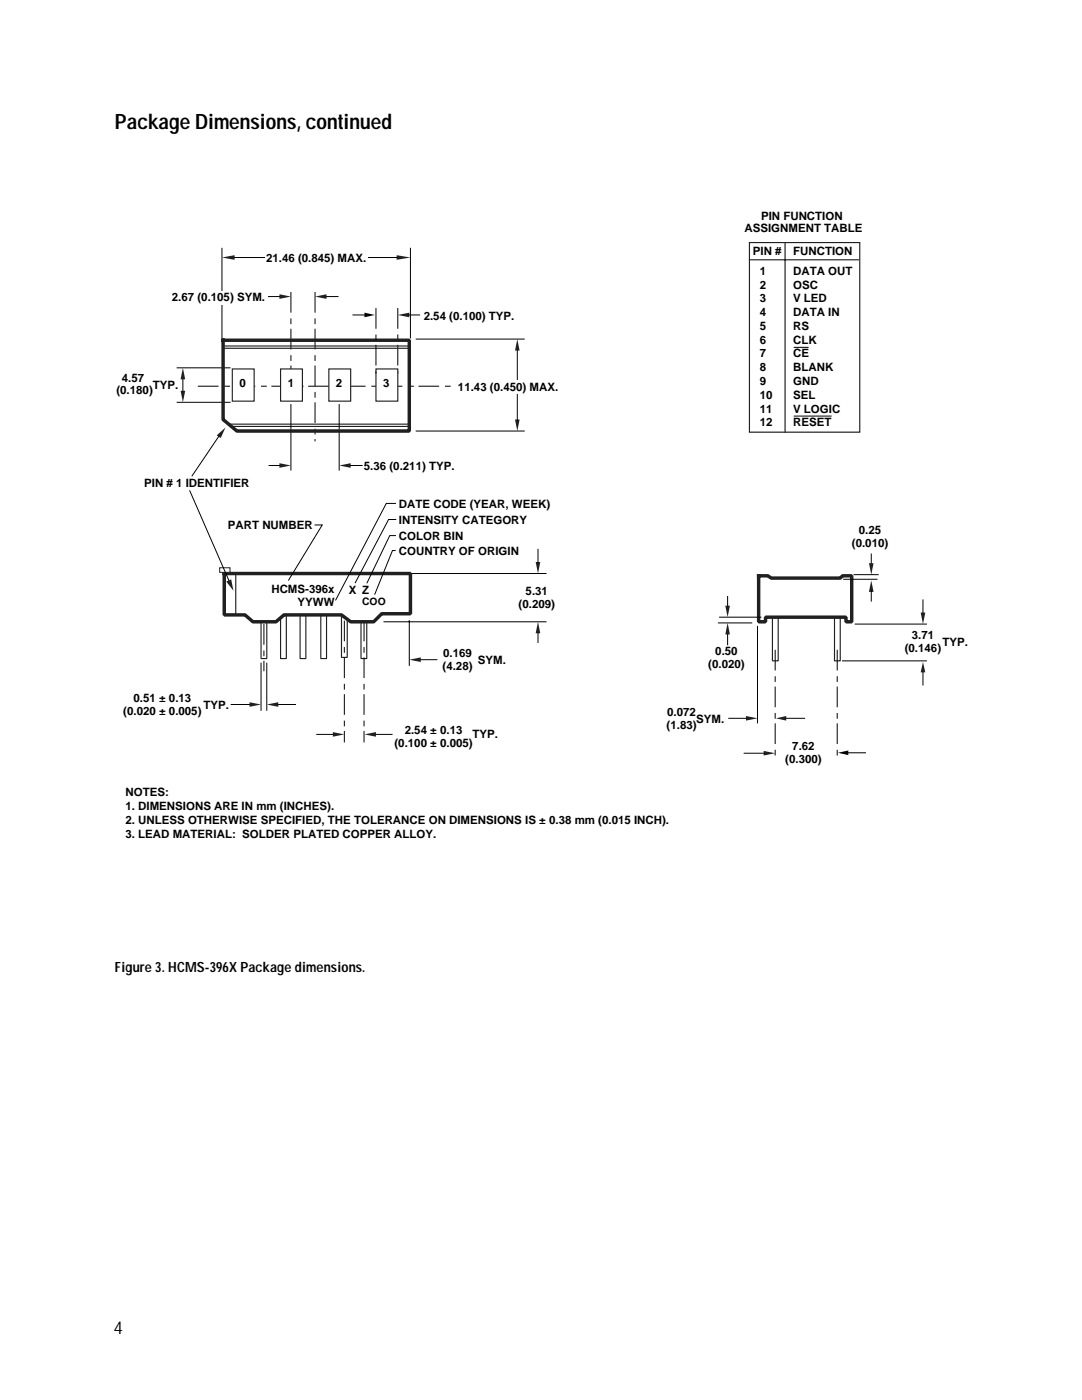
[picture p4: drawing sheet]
<svg xmlns="http://www.w3.org/2000/svg" width="216mm" height="279mm" viewBox="0 0 216 279" stroke-linecap="round" stroke-linejoin="round" font-family="sans-serif">
<path d="M52.1 122.7v8.7h1.1v-8.7M56 122.7v8.7h1.1v-8.7M59.9 122.7v8.7h1.1v-8.7M64 122.7v8.7h1.2v-8.7M68.1 122.5v8.7h1.2v-8.7M72 122.7v8.7h1.2v-8.7" fill="none" stroke="#231f20" stroke-width=".23"/>
<path d="M77.1 114.5h31.9M76.6 124.1h32.4M81.7 123.9v8.9" fill="none" stroke="#000" stroke-width=".2"/>
<path d="M53.2 140.6l2.3-.5v1z" fill="#231f20"/>
<path d="M55.5 140.6h3.5" fill="none" stroke="#000" stroke-width=".2"/>
<path d="M49.8 140.1l2.3 .5-2.3 .5z" fill="#231f20"/>
<path d="M46.1 140.6h3.7" fill="none" stroke="#000" stroke-width=".2"/>
<path d="M72.7 146.6l2.3-.5v.9z" fill="#231f20"/>
<path d="M75 146.6h3.2" fill="none" stroke="#000" stroke-width=".2"/>
<path d="M66.4 146.1l2.3 .5-2.3 .4z" fill="#231f20"/>
<path d="M63.2 146.6h3.2" fill="none" stroke="#000" stroke-width=".2"/>
<path d="M81.7 131.7l2.3-.5v.9z" fill="#231f20"/>
<path d="M84 131.7h3.2" fill="none" stroke="#000" stroke-width=".2"/>
<path d="M106.9 112.2h.9l-.4 2.3z" fill="#231f20"/>
<path d="M107.4 109.6v2.8" fill="none" stroke="#000" stroke-width=".2"/>
<path d="M107.4 124.1l.4 2.3h-.9z" fill="#231f20"/>
<path d="M168.3 115.6h6.7M170.4 114.7h4.8M52.1 132.3v9.4M53.2 132.3v9.4M107.4 126.4v1.8M151.1 125v19.3" fill="none" stroke="#000" stroke-width=".2"/>
<path d="M52.7 124.5v9.5M68.7 123.9v24.3M72.6 123.9v24.3" fill="none" stroke="#000" stroke-width=".2" stroke-dasharray="4.1 1.1 1.1 .9" stroke-linecap="butt"/>
<path d="M154.1 123.2v8.7h1.2v-8.7M166.5 123.2v8.7h1.2v-8.7" fill="none" stroke="#231f20" stroke-width=".23"/>
<path d="M151.4 114.9h1.8l.7 .5h13.8l.4-.5h1.9v9.2h-1.2v-.9h-16v.9h-1.4z" fill="none" stroke="#231f20" stroke-width=".69"/>
<path d="M173.4 112.4h.9l-.4 2.3z" fill="#231f20"/>
<path d="M173.9 110.6v1.8" fill="none" stroke="#000" stroke-width=".2"/>
<path d="M173.9 115.8l.4 2.3h-.9z" fill="#231f20"/>
<path d="M173.9 117.9v2.1" fill="none" stroke="#000" stroke-width=".2"/>
<path d="M167.1 129.7v21.3" fill="none" stroke="#000" stroke-width=".2" stroke-dasharray="4.1 1.1 1.1 .9" stroke-linecap="butt"/>
<path d="M154.8 143.4l2.1-.5v.9z" fill="#231f20"/>
<path d="M156.9 143.4h3.7" fill="none" stroke="#000" stroke-width=".2"/>
<path d="M148.9 142.9l2.2 .5-2.2 .4z" fill="#231f20"/>
<path d="M168.1 131.9h16.8M170.6 124.5h14.3M145.4 143.4h3.5" fill="none" stroke="#000" stroke-width=".2"/>
<path d="M183.7 122.3h.9l-.4 2.2z" fill="#231f20"/>
<path d="M184.2 119.7v2.6" fill="none" stroke="#000" stroke-width=".2"/>
<path d="M184.2 132.1l.4 2.1h-.9z" fill="#231f20"/>
<path d="M184.2 134.2v2.5" fill="none" stroke="#000" stroke-width=".2"/>
<path d="M154.7 129.7v21.3" fill="none" stroke="#000" stroke-width=".2" stroke-dasharray="4.1 1.1 1.1 .9" stroke-linecap="butt"/>
<path d="M55.8 58.7l2.2 .5-2.2 .4z" fill="#231f20"/>
<path d="M44.3 49.6v17.8M53.5 59.2h2.3M83 67.7h21.6M83 86h21.6" fill="none" stroke="#000" stroke-width=".2"/>
<path d="M39.5 77.1h54.3M79.4 61.5v13.1" fill="none" stroke="#000" stroke-width=".2" stroke-dasharray="4.1 1.1 1.1 .9" stroke-linecap="butt"/>
<g fill="#231f20">
<path d="M103.2 67.7l.5 2.3h-.9z"/>
<path d="M102.8 83.7h.9l-.5 2.3z"/>
</g>
<path d="M103.2 70v14" fill="none" stroke="#000" stroke-width=".2"/>
<g fill="#231f20">
<path d="M36.5 73.4l.5 2.3h-1z"/>
<path d="M36 78h1l-.5 2.3z"/>
</g>
<path d="M36.5 75.7v2.3" fill="none" stroke="#000" stroke-width=".2"/>
<path d="M58 58.3v16.3M62.9 58.3v29.8" fill="none" stroke="#000" stroke-width=".2" stroke-dasharray="4.1 1.1 1.1 .9" stroke-linecap="butt"/>
<path d="M67.7 92.9l2.3-.5v1z" fill="#231f20"/>
<path d="M70 92.9h2.3" fill="none" stroke="#000" stroke-width=".2"/>
<path d="M55.8 92.4l2.2 .5-2.2 .5z" fill="#231f20"/>
<path d="M53.7 92.9h2.1" fill="none" stroke="#000" stroke-width=".2"/>
<path d="M44.7 69h36.7M44.7 69.5h36.7M45.9 84.6h35.8M45.9 85.1h35.8" fill="none" stroke="#231f20" stroke-width=".23"/>
<g fill="#fff" stroke="#231f20" stroke-width=".23">
<path d="M46.4 73.6h4.3v6.5h-4.3z"/>
<path d="M75 73.6h4.4v6.5h-4.4z"/>
<path d="M65.6 73.6h4.4v6.5h-4.4z"/>
<path d="M56 73.6h4.3v6.5h-4.3z"/>
</g>
<g fill="#fff">
<path d="M76.4 75.2h1.6v2.8h-1.6z"/>
<path d="M67 75.2h1.6v2.8h-1.6z"/>
<path d="M57.4 75.2h1.6v2.8h-1.6z"/>
<path d="M47.7 75.2h1.6v2.8h-1.6z"/>
</g>
<path d="M81.9 49.6v17.8M35.3 73.4h10.6M35.3 80.3h10.6M58 80.7v13.1M67.7 80.7v13.1" fill="none" stroke="#000" stroke-width=".2"/>
<path d="M62.9 59.2l2.3-.5v.9z" fill="#231f20"/>
<path d="M65.2 59.2h2.3" fill="none" stroke="#000" stroke-width=".2"/>
<path d="M43.3 86.9l1.7-1.6-.9 2.1z" fill="#231f20"/>
<path d="M43.6 87.2l-5.3 7.8" fill="none" stroke="#000" stroke-width=".2"/>
<g fill="#fff">
<path d="M34.2 58h19.3v2.8h-19.3z"/>
<path d="M90.4 75.9h22.2v2.8h-22.2z"/>
</g>
<path d="M167.2 150.2l2.1-.4v.9z" fill="#000"/>
<path d="M169.3 150.2h3.4" fill="none" stroke="#000" stroke-width=".2"/>
<path d="M152.4 149.9l2.3 .4-2.3 .5z" fill="#231f20"/>
<path d="M148.5 150.3h3.9" fill="none" stroke="#000" stroke-width=".2"/>
<path d="M44.7 114.5h37.2v8h-5.7l-1.6 1.6h-4.6l-1.9-1.4h-11.4l-1.6 1.4h-4.6l-1.6-1.4h-4.2z" fill="#fff" stroke="#231f20" stroke-width=".69"/>
<path d="M47 114.5v8.2" fill="none" stroke="#231f20" stroke-width=".23"/>
<path d="M62.9 104.8h1.4l-6.7 11M78.9 109.9h-.6l-3.5 8.7M78.9 100.5h-1.8l-10.1 19.2M78.9 106.9h-1.1l-4.6 9.4M79 103.7h-1.5l-6.6 12.6" fill="none" stroke="#000" stroke-width=".2"/>
<path d="M44.5 67.9h37.2v18.1h-34.4l-2.8-2.3z" fill="none" stroke="#231f20" stroke-width=".69"/>
<path d="M75 61.5v13.1" fill="none" stroke="#000" stroke-width=".2" stroke-dasharray="4.1 1.1 1.1 .9" stroke-linecap="butt"/>
<path d="M79.4 62.9l2.3-.5v.9z" fill="#231f20"/>
<path d="M81.7 62.9h2" fill="none" stroke="#000" stroke-width=".2"/>
<g fill="#231f20">
<path d="M44.3 51.4l2.5-.5v.9z"/>
<path d="M79.1 50.9l2.8 .5-2.8 .4z"/>
</g>
<path d="M46.8 51.4h32.3" fill="none" stroke="#000" stroke-width=".2"/>
<path d="M53 50.2h20.4v2.8h-20.4z" fill="#fff"/>
<path d="M72.7 62.4l2.1 .5-2.1 .4z" fill="#000"/>
<path d="M70.4 62.9h2.3M143.4 124.3h6.6M143.6 123.2h8.2" fill="none" stroke="#000" stroke-width=".2"/>
<path d="M144.7 120.9h.9l-.4 2.3z" fill="#231f20"/>
<path d="M145.2 119v1.9" fill="none" stroke="#000" stroke-width=".2"/>
<path d="M145.2 124.3l.4 2.3h-.9z" fill="#231f20"/>
<path d="M145.2 126.6v2.1" fill="none" stroke="#000" stroke-width=".2"/>
<path d="M149.5 48.4h22.1v37.8h-22.1zM149.5 51.8h21.8M156.7 48.5v37.7M158.5 69.3h2.7M158.5 83h7.3" fill="none" stroke="#231f20" stroke-width=".23"/>
<path d="M43.8 113.3h2.1v.9h-2.1z" fill="#fff" stroke="#231f20" stroke-width=".2"/>
<path d="M45.1 116.1l1-.5 .5 2.3z" fill="#231f20"/>
<path d="M37.9 97.9l7.8 17.9" fill="none" stroke="#000" stroke-width=".2"/>
<text font-size="4.2" x="22.9" y="25.7">Package Dimensions, continued</text>
<text font-size="3.5" x="22.6" y="266.1">4</text>
<text font-size="2.8" x="22.9" y="193.9">Figure 3. HCMS-396X Package dimensions.</text>
<g font-size="2.3">
<text x="148.5" y="46.3">ASSIGNMENT TABLE</text>
<text x="151.9" y="43.8">PIN FUNCTION</text>
<text x="53.1" y="52.3">21.46 (0.845) MAX.</text>
<text x="150.2" y="50.9">PIN #</text>
<text x="158.3" y="50.9">FUNCTION</text>
<text x="151.6" y="54.8">1</text>
<text x="151.6" y="57.6">2</text>
<text x="158.3" y="54.8">DATA OUT</text>
<text x="158.3" y="57.6">OSC</text>
<text x="34.3" y="60.1">2.67 (0.105) SYM.</text>
<text x="84.5" y="63.8">2.54 (0.100) TYP.</text>
<text x="151.6" y="60.3">3</text>
<text x="151.6" y="63.1">4</text>
<text x="151.6" y="65.8">5</text>
<text x="158.3" y="60.3">V LED</text>
<text x="158.3" y="63.1">DATA IN</text>
<text x="158.3" y="65.8">RS</text>
<text x="151.6" y="68.6">6</text>
<text x="151.6" y="71.3">7</text>
<text x="158.3" y="68.6">CLK</text>
<text x="158.3" y="71.3">CE</text>
<text x="24.3" y="76.2">4.57</text>
<text x="30.5" y="77.5">TYP.</text>
<text x="47.8" y="77.3">0</text>
<text x="57.4" y="77.3">1</text>
<text x="67" y="77.3">2</text>
<text x="76.4" y="77.3">3</text>
<text x="91.4" y="78">11.43 (0.450) MAX.</text>
<text x="151.6" y="74.1">8</text>
<text x="151.6" y="76.8">9</text>
<text x="158.3" y="74.1">BLANK</text>
<text x="158.3" y="76.8">GND</text>
<text x="23.2" y="78.7">(0.180)</text>
<text x="151.6" y="79.6">10</text>
<text x="151.6" y="82.4">11</text>
<text x="158.3" y="79.6">SEL</text>
<text x="158.3" y="82.4">V LOGIC</text>
<text x="151.6" y="85.1">12</text>
<text x="158.3" y="85.1">RESET</text>
<text x="72.6" y="93.8">5.36 (0.211) TYP.</text>
<text x="28.8" y="97.3">PIN # 1 IDENTIFIER</text>
<text x="79.6" y="101.3">DATE CODE (YEAR, WEEK)</text>
<text x="45.5" y="105.6">PART NUMBER</text>
<text x="79.6" y="104.5">INTENSITY CATEGORY</text>
<text x="79.6" y="107.8">COLOR BIN</text>
<text x="171.4" y="106.7">0.25</text>
<text x="79.6" y="110.8">COUNTRY OF ORIGIN</text>
<text x="170" y="109.2">(0.010)</text>
<text x="54.2" y="118.4">HCMS-396x</text>
<text x="69.6" y="118.6">X Z</text>
<text x="104.9" y="118.8">5.31</text>
<text x="59.4" y="120.9">YYWW</text>
<text x="103.5" y="121.3">(0.209)</text>
<text x="88.4" y="131.2">0.169</text>
<text x="142.7" y="130.7">0.50</text>
<text x="180.5" y="130.1">(0.146)</text>
<text x="181.9" y="127.5">3.71</text>
<text x="188" y="128.9">TYP.</text>
<text x="88.3" y="133.7">(4.28)</text>
<text x="95.4" y="132.6">SYM.</text>
<text x="141.3" y="133.3">(0.020)</text>
<text x="24.6" y="142.7">(0.020 ± 0.005)</text>
<text x="26.6" y="140.1">0.51 ± 0.13</text>
<text x="40.6" y="141.5">TYP.</text>
<text x="133.1" y="142.9">0.072</text>
<text x="78.7" y="149.1">(0.100 ± 0.005)</text>
<text x="80.8" y="146.6">2.54 ± 0.13</text>
<text x="94.3" y="147.3">TYP.</text>
<text x="133" y="145.4">(1.83)</text>
<text x="138.9" y="144.3">SYM.</text>
<text x="158.1" y="149.8">7.62</text>
<text x="156.7" y="152.3">(0.300)</text>
<text x="25" y="158.9">NOTES:</text>
<text x="25" y="161.7">1. DIMENSIONS ARE IN mm (INCHES).</text>
<text x="25" y="164.5">2. UNLESS OTHERWISE SPECIFIED, THE TOLERANCE ON DIMENSIONS IS ± 0.38 mm (0.015 INCH).</text>
<text x="25" y="167.2">3. LEAD MATERIAL: SOLDER PLATED COPPER ALLOY.</text>
</g>
<text font-size="2.1" x="72.3" y="120.7">COO</text>
</svg>
